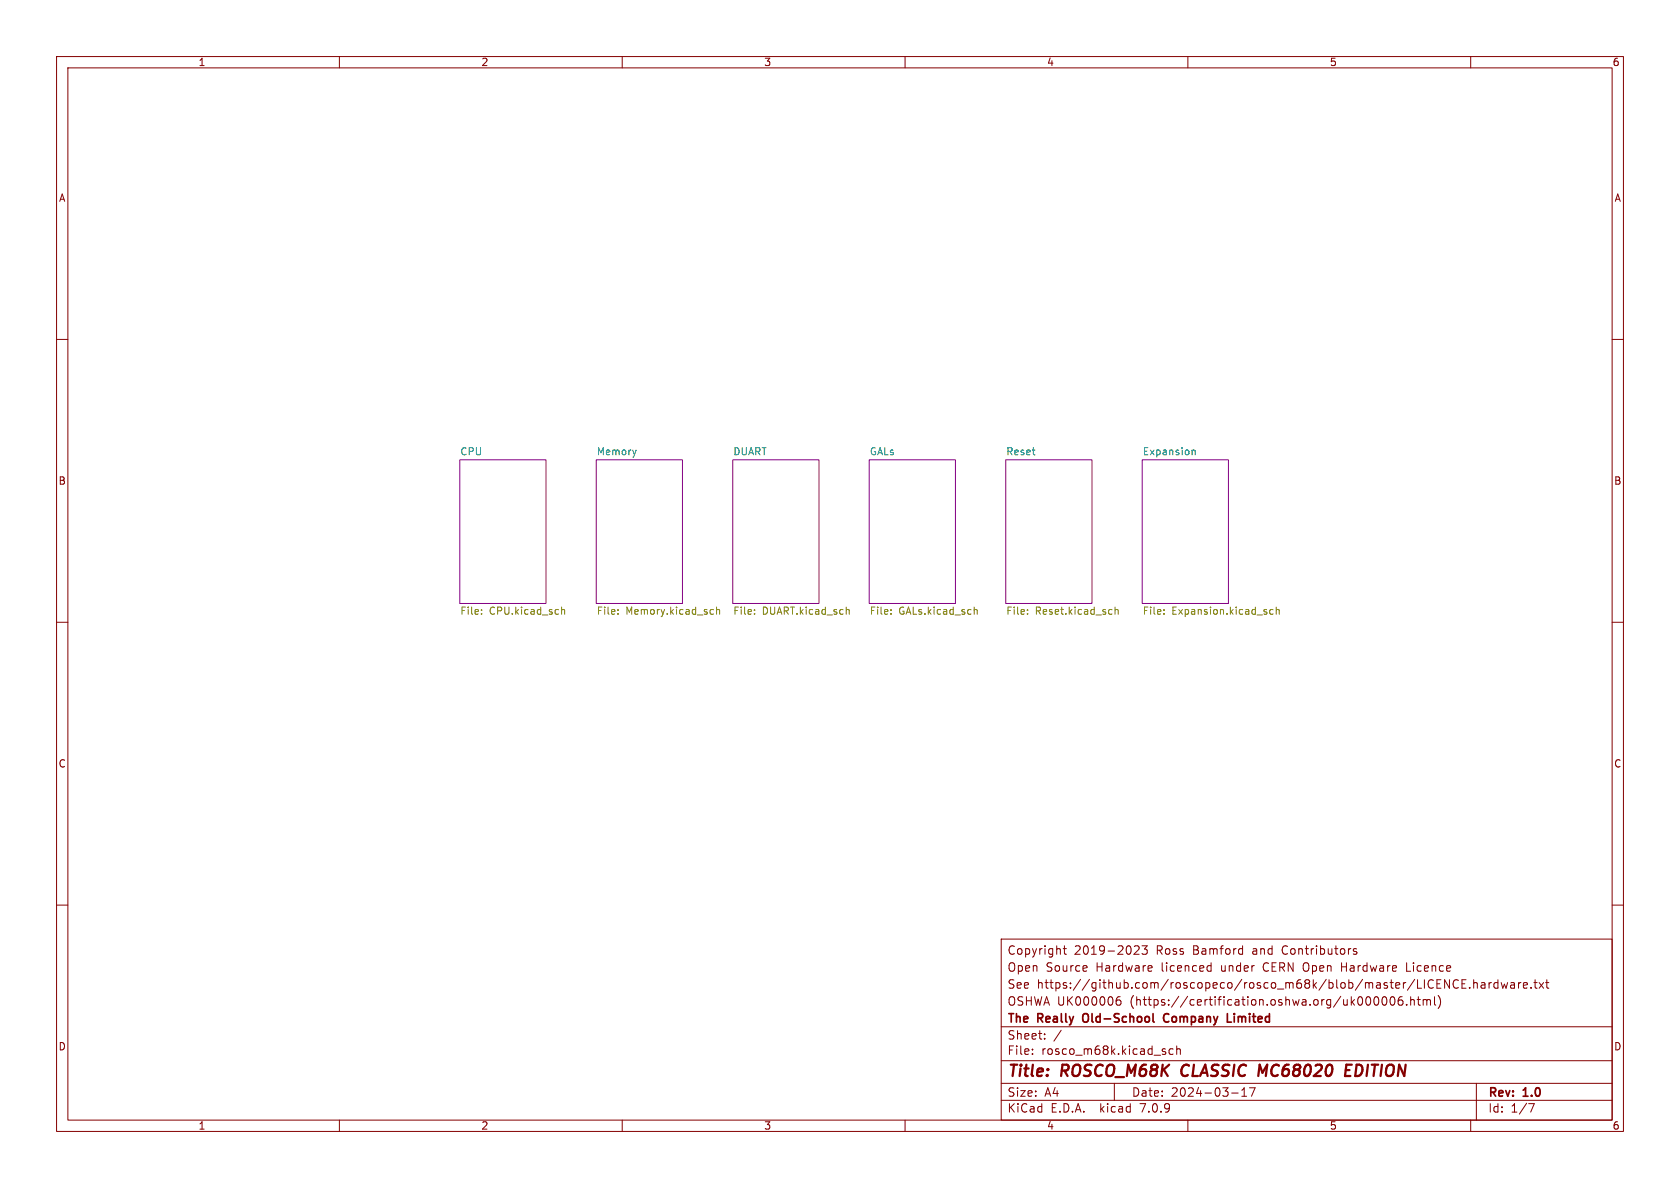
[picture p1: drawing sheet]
<svg xmlns="http://www.w3.org/2000/svg" width="297mm" height="210mm" viewBox="0 0 297 210" stroke-linecap="round" stroke-linejoin="round" font-family="sans-serif">
<g fill="none" stroke="#840000" stroke-width=".18">
<path d="M10 10h277v190h-277zM12 12h273v186h-273zM60 10v2M110 10v2M160 10v2M210 10v2M260 10v2M10 60h2M285 60h2M10 110h2M285 110h2M10 160h2"/>
<path d="M285 160h2M177 166h108v32h-108zM188 167.7h.5M188.2 167.2v1.3l.3 .2M192.1 170.8l.1 .3-.7 .1M197.4 176.9l.5-.1 .3 .3-.2 .5-.4 .1-.2-.1M198 176.2a.53 .53 0 0 0-.6 .4M200.5 167.3l.6-.1 .2 .1 .1 .3-.9 1.1h.9M201.9 167.2h.9l-.5 .6 .4 .1v.7l-.2 .1h-.4l-.2-.1M203.5 170.7l.2 .4-.7 .1M203.6 171.6l-.1 .1M213.7 170.7l.4 .1"/>
<path d="M214.1 170.2v1.5M214.1 171.6l-.4 .1M219.5 167.7l.2 .1M219.7 167.2v1.5M219.7 168.6l-.2 .1M237.2 170.2v1.5M237.2 170.9h.8M239.8 167.8l-.3-.1-.3 .2 .1 .2 .5 .2v.3h-.6M243.1 176.3l.1-.1a.81 .81 0 0 1 .6 .6 .81 .81 0 0 1-.3 .8h-.4M244.5 176.3l.2-.1a.81 .81 0 0 1 .6 .6 .81 .81 0 0 1-.3 .8l-.2 .1a.81 .81 0 0 1-.3-1.4zM246 176.3l.1-.1a.81 .81 0 0 1 .6 .6 .81 .81 0 0 1-.3 .8l-.2 .1a.81 .81 0 0 1-.5-.6 .81 .81 0 0 1 .3-.8zM247.9 176.2a.59 .59 0 0 0-.7 .6v.6l.1 .2 .4 .1 .3-.1v-.5l-.1-.3h-.4l-.3 .3"/>
<path d="M248.7 170.2v1.5h.7M248.7 177.6v.1M249.4 176.2v1.5M249.4 176.8l.2-.1 .4 .1v.9M250.5 176.7h.6M250.7 176.2v1.3l.4 .2M251.6 176.8l.4-.1 .2 .2M251.6 176.7v1M252.2 176.9l.3-.2 .3 .1 .1 .9M252.2 176.9v.8M253.6 176.2v1.3l.2 .2M254.3 176.1a1.74 1.74 0 0 1-.1 2.2"/>
<path d="M255.4 173.2l.8 1.5v-1.5M257.8 173.3a.6 .6 0 0 0-.7 0 .6 .6 0 0 0-.2 .8 .56 .56 0 0 0 .3 .5 .56 .56 0 0 0 .6 0M258.5 173.9h.5M259.2 173.2h-.7v1.5h.7M259.8 174.6v.1M260.5 173.8l.2-.1 .4 .1 .1 .9M260.5 173.2v1.5M261.9 173.8h.6v.9M262.5 174.1h-.5a.29 .29 0 0 0-.2 .3 .29 .29 0 0 0 .2 .3l.5-.1M263.2 173.7v1M263.7 173.7l-.3 .1-.2 .2M264.8 173.8l-.4-.1-.3 .3v.4l.1 .2h.6"/>
<path d="M264.8 173.2v1.5M265.4 173.7l.3 1 .3-.7 .2 .7 .3-1M267.1 173.8h.6v.9M267.7 174.1h-.5a.29 .29 0 0 0-.2 .3 .29 .29 0 0 0 .2 .3l.5-.1M268.5 173.7v1M268.9 173.7l-.3 .1-.1 .2M269.3 174.2l.7-.1v-.3l-.5-.1-.2 .2 .1 .7h.6M270.7 174.6v.1M271.2 173.7h.5M271.4 173.2v1.3l.3 .2M272.1 173.7l.8 1M272.9 173.7l-.8 1"/>
<path d="M273.2 173.7h.6M273.5 173.2v1.3l.3 .2M60 198v2M110 198v2M160 198v2M177 194.5h108M177 191.5h108M177 187.5h108M177 181.5h108M182.5 186.3v.1M182.5 185.5v.1M184.7 183.6v.1"/>
<path d="M184.7 182.8v.1M187.6 182.1l-1.3 2M197 191.5v3M205.9 185.9l.2 .2-.2 .3M205.9 185.4l.1 .1M207.4 185.5l-.4-.1-.3 .3v.4l.1 .2h.6M208 185.5l.2-.1 .4 .1 .1 .9M208 184.9v1.5M210 198v2M217.7 193.2h1.2M219.5 193.8h.9M219.5 192.7l.5-.4v1.5"/>
<path d="M220.9 192.3h1l-.7 1.5M260 198v2M261 191.5v6.5M270.2 195.1h1l-.6 1.5"/>
</g>
<path d="M209.1 188.5a1.27 1.27 0 0 0 0 1.6M222.7 188.2l.5 1.4 .8-1.4M237.9 189.2h.7M239 188.2h-1l-.2 2h.9" fill="none" stroke="#840000" stroke-width=".4"/>
<path d="M191.6 179.3a1.07 1.07 0 0 0 0 1.3M206.6 179.3a.74 .74 0 0 0-.9 .5 .74 .74 0 0 0 .5 .9l.4-.1M218.2 179.2v.1M218.2 179.7v1M203.8 180.5l.3 .2M217 180.7h.7" fill="none" stroke="#840000" stroke-width=".3"/>
<g fill="#fff" stroke="#fff" stroke-width=".18">
<path d="M81.3 81.3h15.2v25.4h-15.2z"/>
<path d="M201.9 81.3h15.3v25.4h-15.3z"/>
<path d="M129.5 81.3h15.3v25.4h-15.3z"/>
<path d="M177.8 81.3h15.2v25.4h-15.2z"/>
<path d="M105.4 81.3h15.2v25.4h-15.2z"/>
<path d="M153.7 81.3h15.2v25.4h-15.2z"/>
</g>
<path d="M81.3 81.3h15.2v25.4h-15.2zM105.4 81.3h15.2v25.4h-15.2zM129.5 81.3h15.3v25.4h-15.3zM153.7 81.3h15.2v25.4h-15.2zM177.8 81.3h15.2v25.4h-15.2zM201.9 81.3h15.3v25.4h-15.3z" fill="none" stroke="#840084" stroke-width=".18"/>
<g fill="none" stroke="#848400" stroke-width=".18">
<path d="M85.1 108.5v.1M85.1 107.8v.1M99.3 107.3v1.3M99.3 107.9l.2-.2 .3 .1v.8M109.3 108.5v.1M109.3 107.8v.1M125.8 107.7l.3 .1M126.1 108.5l-.3 .1M126.7 107.9l.2-.2 .3 .1v.8M126.7 107.3v1.3M133.4 108.5v.1M133.4 107.8v.1"/>
<path d="M149.7 107.8h.4v.8M157.5 108.5v.1M157.5 107.8v.1M172.2 107.9l.2-.2 .3 .1 .1 .8M172.2 107.3v1.3M181.6 108.5v.1M181.6 107.8v.1M196.5 107.7l.1 .1M196.6 108.5l-.1 .1M197.1 107.9l.2-.2 .3 .1 .1 .8M197.1 107.3v1.3M205.8 108.5v.1"/>
<path d="M205.8 107.8v.1M225.1 107.8l-.4-.1-.2 .3 .1 .5h.5M225.6 107.9l.2-.2 .3 .1 .1 .8M225.6 107.3v1.3"/>
</g>
<path d="M112.5 79.6l-.3 .8M210.7 79.6v.8M210.7 79.7l.2-.1h.3l.1 .8" fill="none" stroke="#008484" stroke-width=".18"/>
<g font-size="2.8" fill="#840000">
<text x="178" y="190.9">Title:</text>
<text x="187.7" y="190.9">ROSCO_M68K</text>
<text x="209.7" y="190.9">CLASSIC</text>
<text x="224.1" y="190.9">MC68020</text>
<text x="240.3" y="190.9">EDITION</text>
</g>
<g font-size="2.1" fill="#840000">
<text x="178" y="172">Open</text>
<text x="178" y="169">Copyright</text>
<text x="184.9" y="172">Source</text>
<text x="189.9" y="169">2019-2023</text>
<text x="193.8" y="172">Hardware</text>
<text x="204.5" y="169">Ross</text>
<text x="205.5" y="172">licenced</text>
<text x="211" y="169">Bamford</text>
<text x="216.1" y="172">under</text>
<text x="221.7" y="169">and</text>
<text x="223.7" y="172">CERN Open</text>
<text x="227.1" y="169">Contributors</text>
<text x="237.8" y="172">Hardware</text>
<text x="249.5" y="172">Licence</text>
<text x="178" y="178">OSHWA UK000006</text>
<text x="178" y="175">See</text>
<text x="183.3" y="175">https://github.com/roscopeco/rosco_m68k/blob/master/LICENCE.hardware.txt</text>
<text x="199.8" y="178">(https://certification.oshwa.org/uk000006.html)</text>
<text x="178" y="184">Sheet:</text>
<text x="178" y="181.2">The</text>
<text x="183.5" y="181.2">Really</text>
<text x="192.1" y="181.2">Old-School</text>
<text x="207" y="181.2">Company</text>
<text x="218.8" y="181.2">Limited</text>
<text x="178" y="186.7">File:</text>
<text x="184.1" y="186.7">rosco_m68k.kicad_sch</text>
<text x="178" y="196.9">KiCad</text>
<text x="178" y="194.1">Size:</text>
<text x="184.7" y="194.1">A4</text>
<text x="185.7" y="196.9">E.D.A.</text>
<text x="194.6" y="196.9">kicad</text>
<text x="200" y="194.1">Date:</text>
<text x="201.8" y="196.9">7.0.9</text>
<text x="207" y="194.1">2024-03-17</text>
<text x="263" y="194.3">Rev:</text>
<text x="263" y="196.9">Id:</text>
<text x="267.1" y="196.9">1/7</text>
<text x="269.4" y="194.3">1.0</text>
</g>
<g font-size="1.8" fill="#840000">
<text x="35" y="11.9">1</text>
<text x="85" y="11.9">2</text>
<text x="135" y="11.9">3</text>
<text x="185" y="11.9">4</text>
<text x="235" y="11.9">5</text>
<text x="285" y="11.9">6</text>
<text x="10.3" y="35.9">A</text>
<text x="285.3" y="35.9">A</text>
<text x="10.3" y="85.9">B</text>
<text x="285.3" y="85.9">B</text>
<text x="10.3" y="135.9">C</text>
<text x="285.3" y="135.9">C</text>
<text x="10.3" y="185.9">D</text>
<text x="285.3" y="185.9">D</text>
<text x="35" y="199.9">1</text>
<text x="85" y="199.9">2</text>
<text x="135" y="199.9">3</text>
<text x="185" y="199.9">4</text>
<text x="235" y="199.9">5</text>
<text x="285" y="199.9">6</text>
</g>
<g font-size="1.8" fill="#008484">
<text x="81.3" y="80.6">CPU</text>
<text x="105.4" y="80.6">Memory</text>
<text x="129.5" y="80.6">DUART</text>
<text x="153.7" y="80.6">GALs</text>
<text x="177.8" y="80.6">Reset</text>
<text x="201.9" y="80.6">Expansion</text>
</g>
<g font-size="1.8" fill="#848400">
<text x="81.3" y="109">File:</text>
<text x="86.5" y="109">CPU.kicad_sch</text>
<text x="105.4" y="109">File:</text>
<text x="110.6" y="109">Memory.kicad_sch</text>
<text x="129.5" y="109">File:</text>
<text x="134.8" y="109">DUART.kicad_sch</text>
<text x="153.7" y="109">File:</text>
<text x="158.9" y="109">GALs.kicad_sch</text>
<text x="177.8" y="109">File:</text>
<text x="183" y="109">Reset.kicad_sch</text>
<text x="201.9" y="109">File:</text>
<text x="207.2" y="109">Expansion.kicad_sch</text>
</g>
</svg>
